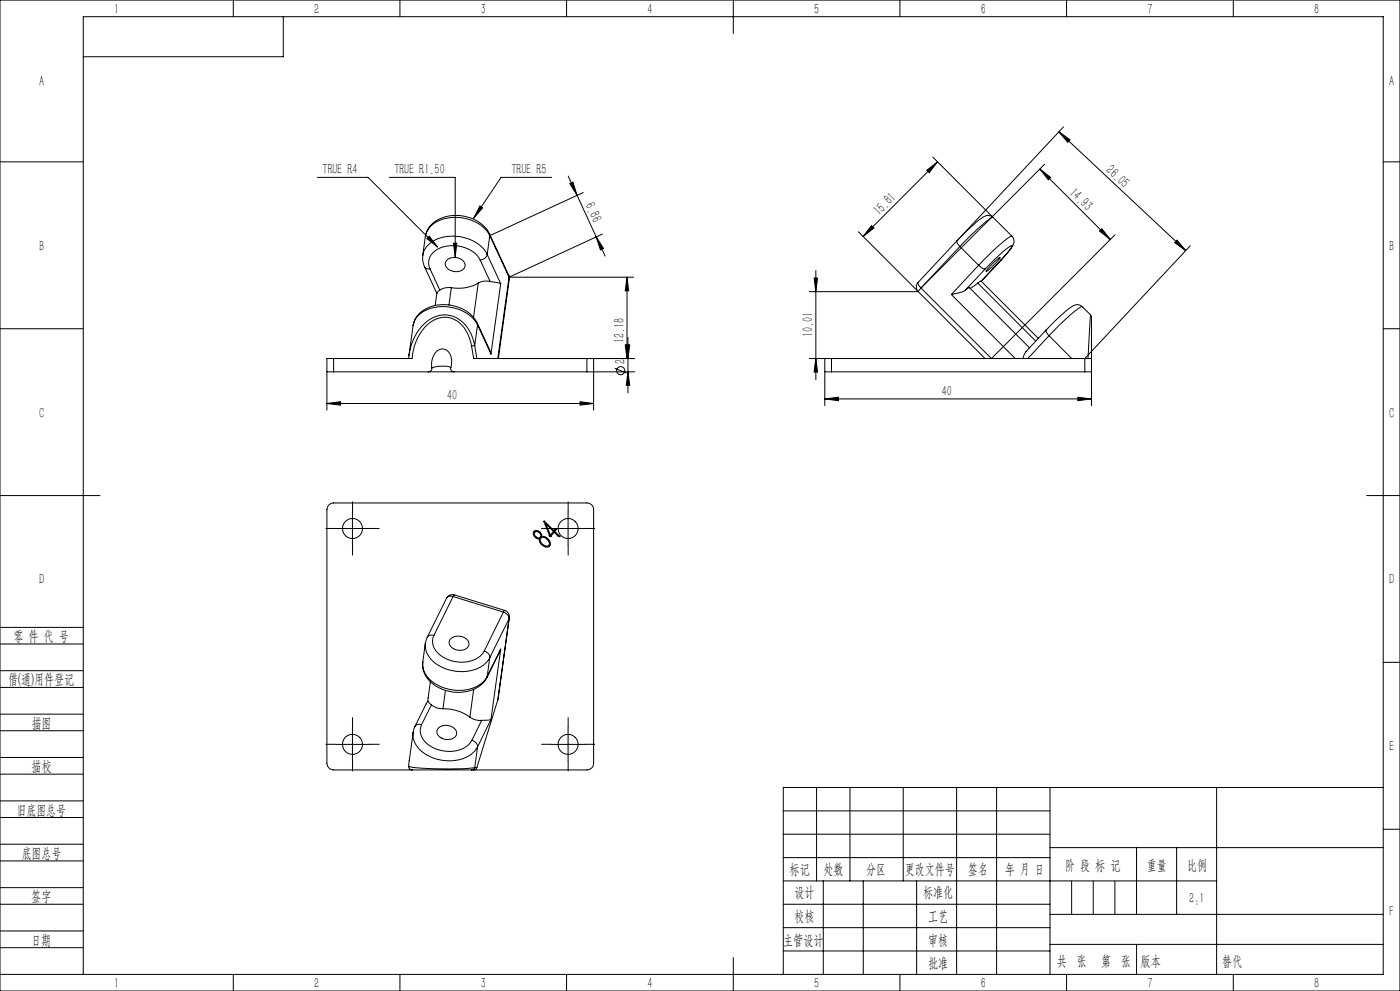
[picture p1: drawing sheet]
<svg xmlns="http://www.w3.org/2000/svg" width="420mm" height="297mm" viewBox="0 0 420 297" stroke-linecap="round" stroke-linejoin="round" font-family="sans-serif">
<g fill="none" stroke="#000" stroke-width=".3">
<path d="M0 0h420v297h-420zM70 0v5M85 5v12h-60M120 0v5M170 0v5M220 0v10M270 0v5M320 0v5M370 0v5M317.7 39.5l3.3 2.4-.7 .7zM317.7 39.5l38 35.6M319.1 38l-32 34.2"/>
<path d="M0 48.5h25M95.2 53.2h15.2l20.9 20.8M116.8 53.2h19.8v23.7M165.5 53.2h-15.2l-8.2 12.2M170.5 52.8l2.6 5.7M171 55l.9-.4 1.2 3.9zM173.1 58.5l5.8 12.5M174.9 57.7l-28 12.9M278 51l3.3-2.5-2.5 3.2zM279.9 47.1l23.7 23.7M281.3 48.5l-22.4 22.4M312 50.7l3.2 2.5-.7 .7z"/>
<path d="M312 50.7l21.1 21.1M313.4 49.2l-37.1 37.1M415 48.5h5M126.9 76.5v2l.5 1.5M128.1 71.5l.7-.7 2.5 3.2zM134.1 77.9a3.5 3.5 0 0 1 5.4 1.3 2.48 2.48 0 0 1-3.4 2.1 2.27 2.27 0 0 1-2.3-3.1zM136 72.9h1.1l-.5 4zM144 61.7l.8 .6-2.7 3.1zM144.1 78a9.6 9.6 0 0 0-10.9-4.1 5.3 5.3 0 0 0-4.6 5.4l.4 1.3M144.1 78l2.9 6.3M146.2 76.3a2.4 2.4 0 0 1-2.1 1.7M146.2 76.3l4 8.7"/>
<path d="M146.9 70.1a11.5 11.5 0 0 0-12.9-5.2 7.6 7.6 0 0 0-6.4 6M146.9 70.1v.5M146.9 70.1l5.7 12.5M146.9 70.6a12.1 12.1 0 0 0-14-5 6.9 6.9 0 0 0-5.3 5.3l-.8 5.6a7.6 7.6 0 0 1 7.2-5.6 12.3 12.3 0 0 1 11.8 4.7l.4 .7M146.9 70.6l-.7 5.7M146.9 70.6l5.8 12.5M178.9 71l2.6 5.8M178.9 71l2.1 3.5-.9 .4zM180.7 70.2l-28 12.9M257.5 69.5l18 17.9M261.4 67.6l.8 .7-3.3 2.6zM287.1 72.2a39 39 0 0 1 8.7-7.5h1.2l1 .5a14.1 14.1 0 0 0-5.1 3.8l-4.9 4.9"/>
<path d="M287.1 72.2a1.69 1.69 0 0 0 .9 1.7M287.1 72.2l-11.7 12.4M288 73.9l5.6 5.6M288 73.9l-11.7 12.4M293.6 79.5a2.79 2.79 0 0 0 2 1.1M293.6 79.5l-8.2 8.8M297.1 79.7l2.9-2.6a15.6 15.6 0 0 1-4.2 4.3zM300.2 78l2.8-3.2 .6-1.2a26 26 0 0 0-7.4 6.4l-.6 .6M300.3 78l-5.9 6.3 5.8-6.3M300.3 78h-.1M303.6 70.8a2.57 2.57 0 0 1-.3 3.7l-3 3.5M303.6 70.8a8.6 8.6 0 0 0-3.7 2.6l-6.3 6.1"/>
<path d="M329.8 69.2l.8-.7 2.5 3.3zM334.5 70.4l-37.1 37.1-21.1-21.2M353.1 72l2.6 3.1-3.3-2.4zM357.1 73.7l-31.7 33.8M0 98.5h25M127.4 80l.6 .5 1 .1M127.4 80l3.7 7.9M129 80.6l2.9 6.3M131.1 87.8l-.5 3.8M131.9 86.9l-.8 .9M135.4 86.2a5.2 5.2 0 0 0-3.5 .7M135.4 86.2l-.7 5.2"/>
<path d="M143.2 96.9a11.7 11.7 0 0 0-14.6-4.7 7 7 0 0 0-4.7 5.4M143.2 96.9l.1 .5M143.2 96.9l3.7 7.9M143.3 97.4a12.2 12.2 0 0 0-14-5 6.8 6.8 0 0 0-5.4 5.2l-1.2 8.8 .1-.3M143.3 97.4l-.9 6.2M143.3 97.4l4 8.7M143.5 84.8a11.9 11.9 0 0 1-8.1 1.4M143.5 84.8l-1.4 10.3M147 84.3l3.2 .7M147 84.3a5 5 0 0 0-3.5 .5M150.2 85l-2.9 21.1M152.6 82.6l.2 1.1"/>
<path d="M152.6 82.6l.1 .5M152.7 83.1h37.4M152.7 83.1l.1 .6M152.7 83.1l-3.4 24.4M152.8 83.7l-3.3 23.8M188.1 83.1v24.4M188.1 83.1l.5 4.1h-1zM242.7 87.4h32.8M244.2 83.3h1.1l-.5 4.1zM244.8 81.1v32.7M275.4 84.6a1.96 1.96 0 0 0 .1 2.8M275.4 84.6a1.73 1.73 0 0 0 .9 1.7"/>
<path d="M275.5 87.4l20 20.1M276.3 86.3l-.8 1.1M285.4 88.3l19.2 19.2M289.6 86.9l-1.2 .7-3 .7M289.6 86.9l1.2-.7 18.1 18M293.3 84.8l-2.3 1.6M293.3 84.8l1-.6 17.2 17.2M293.3 84.8l17.4 17.4M295.6 80.6l-6 6.3M313.8 98.9l-6 6.5-.9 2.1M313.8 98.9a1.92 1.92 0 0 0 .9 1.7M324.7 91.9a2.76 2.76 0 0 0-4 .6l-2.7 2.3-4.2 4.1"/>
<path d="M324.7 91.9a14.1 14.1 0 0 0-5.1 3.8l-4.9 4.9M324.7 91.9l2.5 2.5M327.2 94.4l.2 .5v12.6M327.2 94.4l-.8 13.1M415 98.5h5M98.1 111.4h2M100.1 107.5h-2v15.4M100.1 111.4h28.4M100.1 107.5v3.9M122.8 106.1l-.2 1.4M128.5 111.4h7.7M129.5 110.3a.97 .97 0 0 1-1 1.1"/>
<path d="M135.3 110.1a.99 .99 0 0 0 .9 1.3M135.3 110.1a4.3 4.3 0 0 0-2.1-5.5 3.6 3.6 0 0 0-3.7 3.7v2M135.3 110.1a9.1 9.1 0 0 0-5.8 .2M136.2 111.4h39.9M141.5 103.7a9.5 9.5 0 0 0-7.3-8.6 9.4 9.4 0 0 0-8.8 5.9l-1.2 3.1-.6 3.4h-23.5M141.5 103.7l.6 3.8h48.3M142.4 103.6l-.9 .1M142.4 103.6a10.4 10.4 0 0 0-7.8-9.1 10.1 10.1 0 0 0-10.1 6.3l-1.3 3.2-.4 2.1M142.4 103.6l.7 3.9M146.9 104.8l.4 1.3M176.1 111.4h14.3M176.1 111.4v-3.9h2v15.4"/>
<path d="M184.5 110.4l3.5 1.4M187.6 103.4h1l-.5 4.1zM187.9 103.4h1l-.5 4.1zM188.4 101.1v16.7M188.4 111.4l.5 4.1h-1zM242.7 107.5h4.7M244.8 107.5l.5 4h-1.1zM247.4 119.6l4.1-.5v1zM247.4 119.6h80M247.4 111.4h2M247.4 107.5h2M247.4 107.5v14.1"/>
<path d="M249.4 107.5h76M249.4 111.4h76M249.4 107.5v3.9M314.7 100.6l6.8 6.9M314.7 100.6l-6.4 6.9M323.4 119.1l4 .5-4 .5zM325.4 111.4h2M325.4 107.5h2M325.4 107.5v3.9M327.4 107.5v14.1M98.1 120.9l4.1-.5v1zM98.1 120.9h80"/>
<path d="M174 120.4l4.1 .5-4.1 .5zM0 148.5h30M100.8 158.4h9.9M105.7 153.4v10M160.2 159.2a1.6 1.6 0 0 1 2.3 1.6 2.48 2.48 0 0 1 2.6 2.6 1.32 1.32 0 0 1-2.2 .2 2.19 2.19 0 0 1-1.1-2.1 1.54 1.54 0 0 1-1.6-2.3zM160.5 159.5a1.08 1.08 0 0 1 1.5 .2 1.08 1.08 0 0 1-.2 1.5 1.29 1.29 0 0 1-1.3-1.7zM163.1 156.3l.2-.2 2.9 3 .2-.5h.5l-.5 .7 1.6 1.6-.7-.3-1-1.1-1 1.1 .1 .2-.6-.1zM163.7 156.9l2.4 2.4-1 1zM165.4 158.4h10M170.4 153.4v10M410 148.5h10M133.9 179.3l-5.7 11.7"/>
<path d="M135.9 178.8l-1-.1-1 .6M135.9 178.8l-5.7 11.6M135.9 178.8l15.1 4.6M136.3 178.3a1.96 1.96 0 0 0-2.4 1M136.3 178.3l-.4 .5M136.3 178.3l15.1 4.6M162.3 161.2a1.8 1.8 0 0 1 2.3 2.2 1.74 1.74 0 0 1-1.9-.3 1.74 1.74 0 0 1-.4-1.9zM0 193h25M0 188h25M126.8 198.4h.1a7.5 7.5 0 0 0 4.7 7.7 11.7 11.7 0 0 0 13.5-1.7l1-1.4M126.8 198.4a7.5 7.5 0 0 0 5.4 7.4 12 12 0 0 0 13.1-1.8l.9-1.3M127.6 192.8a7.6 7.6 0 0 0 5.3 7.3 12.3 12.3 0 0 0 12.7-1.2l1.3-1.8"/>
<path d="M127.6 192.8l-.8 5.6M128.2 191l-.6 1.8M130.2 190.4a5 5 0 0 0 2.6 6.5 9.9 9.9 0 0 0 11.7-.7l.8-1.1M130.2 190.4h-1.4l-.6 .6M135.4 191.3a3.5 3.5 0 0 1 5.3 1.6 2.59 2.59 0 0 1-3.6 1.9 2.2 2.2 0 0 1-2-3.2zM145.3 195.1a2.05 2.05 0 0 1 1.6 2M146.9 197.1l-.7 5.6M150.2 194.6l-4.1 8.4M150.2 194.6l-2.9 21M150.2 194.6l-4 8.1M151 183.4a2.22 2.22 0 0 1 1.7 2.1M151 183.4l-5.7 11.7"/>
<path d="M151.4 182.9a1.99 1.99 0 0 1 1.4 2.2M151.4 182.9l-.4 .5M152.7 185.5l-5.8 11.6M152.7 185.5l-3.4 24.3M152.8 185.1l-3.5 24.7M152.8 185.1l-.1 .4M415 198.5h5M0 206h25M0 201h25M0 219h25M0 214h25M105.7 218.1v10"/>
<path d="M123.9 219.6l-1.3 10.1M123.9 219.6a7.5 7.5 0 0 0 5.4 7.3 12.1 12.1 0 0 0 13.1-1.8l.9-1.3M124.5 217.7l-.6 1.9M126.5 217.2a5.4 5.4 0 0 0 3.4 6.8 9.8 9.8 0 0 0 10.9-1l.8-1.1M126.5 217.2h-1.4l-.6 .5M128.4 210.1l1 1.1M128.4 210.1l-3.9 7.6M129.1 204.3l-.7 5.8M129.4 211.2a5 5 0 0 0 3.5 1.2M129.4 211.2l-2.9 6M131.7 218a3.5 3.5 0 0 1 5.3 1.6 2.64 2.64 0 0 1-3.6 1.9 2.37 2.37 0 0 1-2.2-2.8zM132.9 212.4a13.5 13.5 0 0 1 8.1 2.5"/>
<path d="M133.6 206.9l-.7 5.5M141 214.9a5 5 0 0 0 3.5 1M142.1 206.6l-1.1 8.3M144.5 215.9l-2.9 6M146.2 202.7l-.1 .3M147.3 215.6l-2.8 .3M147.3 215.6l-4 8.2M149.3 209.8l-6.2 20.2M170.4 218.1v10M0 232h25M0 227h25M100.8 223.1h9.9"/>
<path d="M122.6 229.7a85.7 85.7 0 0 0 19.8 .3M122.6 229.7v.3a.99 .99 0 0 0 1 .7M123.6 230.7h17.9M123.6 230.7h-23.5a2.05 2.05 0 0 1-2-2v-76a2.05 2.05 0 0 1 2-2h76a1.99 1.99 0 0 1 2 2v76a1.99 1.99 0 0 1-2 2h-34.6M141.6 221.9a2.14 2.14 0 0 1 1.7 1.9M142.4 230l-.5 .6-.4 .1M142.4 230h.7M143.1 230l-.5 .6-.5 .1M143.3 223.8l-.9 6.2M165.4 223.1h10M245 236v28M255 236v28"/>
<path d="M271 236v28M287 236v56M299 236v56M315 236v56M365 236v56M415 236h-180v56M0 245h25M0 240h25M0 258h25M0 253h25M235 243h80M235 250h80"/>
<path d="M235 257h80M315 254h100M341 254v20M353 254v20M415 248.5h5M0 271h25M0 266h25M0 279h25M235 271h80M235 264h130M235 278h80M247 264v28"/>
<path d="M259 264v28M275 264v28M315 274h100M0 284h25M0 292h415v-287h-390v287M70 292v5M120 292v5M170 292v5M220 287v10M235 285h80M270 292v5M315 283h100"/>
<path d="M320 292v5M370 292v5"/>
<circle cx="186.2" cy="111.1" r="1.2"/>
<circle cx="105.7" cy="158.4" r="3"/>
<circle cx="170.4" cy="158.4" r="3"/>
<circle cx="105.7" cy="223.1" r="3"/>
<circle cx="170.4" cy="223.1" r="3"/>
</g>
<g fill="none" stroke="#000" stroke-width=".3" stroke-dasharray="30.5 1.3 1.3 1.3">
<path d="M100.8 158.4h-3M105.8 153.4v-3M110.8 158.4h3M165.4 158.4h-3M170.4 153.4v-3M175.4 158.4h3M105.8 163.4v3M170.4 163.4v3M105.8 218.1v-3M170.4 218.1v-3M100.8 223.1h-3M105.8 228.1v3"/>
<path d="M110.8 223.1h3M165.4 223.1h-3M170.4 228.1v3M175.4 223.1h3"/>
</g>
<path d="M321.5 264v10M328 264v10M334.5 264v10M341 283v9" fill="none" stroke="#0a0605" stroke-width=".3"/>
<g fill="#000">
<path d="M278 51l3.3-2.5-2.5 3.2zM261.4 67.6l.8 .7-3.3 2.6z"/>
<path d="M312 50.7l3.2 2.5-.7 .7zM329.8 69.2l.8-.7 2.5 3.3z"/>
<path d="M144 61.7l-1.9 3.7 2.7-3.1zM136 72.9l.6 4 .5-4zM128.1 71.5l3.2 2.5-2.5-3.2zM247.4 119.6l4.1-.5v1zM323.4 119.1l4 .5-4 .5z"/>
<path d="M178.9 71l2.1 3.5-.9 .4zM171 55l.9-.4 1.2 3.9z"/>
<path d="M353.1 72l2.6 3.1-3.3-2.4zM317.7 39.5l3.3 2.4-.7 .7z"/>
<path d="M187.6 103.4h1l-.5 4.1zM188.1 83.1l.5 4.1h-1z"/>
<path d="M187.9 103.4h1l-.5 4.1zM188.4 111.4l.5 4.1h-1zM244.2 83.3h1.1l-.5 4.1zM244.8 107.5l.5 4h-1.1z"/>
<path d="M174 120.4l4.1 .5-4.1 .5zM98.1 120.9l4.1-.5v1z"/>
</g>
<g font-size="4.4">
<text x="34.2" y="4.1">1</text>
<text x="94.2" y="4.1">2</text>
<text x="144.2" y="4.1">3</text>
<text x="194.2" y="4.1">4</text>
<text x="244.2" y="4.1">5</text>
<text x="294.2" y="4.1">6</text>
<text x="344.2" y="4.1">7</text>
<text x="394.2" y="4.1">8</text>
<text x="11.7" y="25.9">A</text>
<text x="416.7" y="25.9">A</text>
<text x="96.8" y="52.3">TRUE R4</text>
<text x="118.3" y="52.3">TRUE R1.50</text>
<text x="153.4" y="52.3">TRUE R5</text>
<text x="331.6" y="51.3" transform="rotate(43 331.6 51.3)">26.05</text>
<text x="320.6" y="58" transform="rotate(45 320.6 58)">14.93</text>
<text x="175.4" y="61.4" transform="rotate(65 175.4 61.4)">6.86</text>
<text x="263.7" y="64.8" transform="rotate(-45 263.7 64.8)">15.81</text>
<text x="11.7" y="75.1">B</text>
<text x="416.7" y="75.1">B</text>
<text x="243.9" y="101.1" transform="rotate(-90 243.9 101.1)">10.01</text>
<text x="187.2" y="102.8" transform="rotate(-90 187.2 102.8)">12.18</text>
<text x="187.5" y="109.1" transform="rotate(-90 187.5 109.1)">2</text>
<text x="282.6" y="118.7">40</text>
<text x="11.7" y="125.1">C</text>
<text x="134.2" y="120">40</text>
<text x="416.7" y="125.1">C</text>
<text x="11.7" y="175.1">D</text>
<text x="416.7" y="175.1">D</text>
<text x="4" y="192">零 件 代 号</text>
<text x="2.5" y="205.1">借(通)用件登记</text>
<text x="9.5" y="218.1">描图</text>
<text x="416.7" y="225.1">E</text>
<text x="9.5" y="231.1">描校</text>
<text x="5" y="244.2">旧底图总号</text>
<text x="6.5" y="257.2">底图总号</text>
<text x="236.9" y="261.9">标记</text>
<text x="247.1" y="261.9">处数</text>
<text x="259.9" y="261.9">分区</text>
<text x="271.5" y="261.9">更改文件号</text>
<text x="290.4" y="261.9">签名</text>
<text x="301.5" y="261.9">年 月 日</text>
<text x="319.5" y="260.6">阶 段 标 记</text>
<text x="344" y="260.6">重量</text>
<text x="356.1" y="260.6">比例</text>
<text x="238.3" y="268.9">设计</text>
<text x="276.9" y="268.9">标准化</text>
<text x="9.4" y="270.1">签字</text>
<text x="356.8" y="270.7">2:1</text>
<text x="416.8" y="274.4">F</text>
<text x="238.3" y="276.1">校核</text>
<text x="278.4" y="276">工艺</text>
<text x="9.4" y="283.2">日期</text>
<text x="234.9" y="283.3">主管设计</text>
<text x="278.4" y="283.3">审核</text>
<text x="278.4" y="290.2">批准</text>
<text x="317.1" y="289.4">共 张</text>
<text x="330.3" y="289.4">第 张</text>
<text x="342.1" y="289.4">版本</text>
<text x="34.2" y="296.1">1</text>
<text x="94.2" y="296.1">2</text>
<text x="144.2" y="296.1">3</text>
<text x="194.2" y="296.1">4</text>
<text x="244.2" y="296.1">5</text>
<text x="294.2" y="296.1">6</text>
<text x="344.2" y="296.1">7</text>
<text x="394.2" y="296.1">8</text>
</g>
<text font-size="4.4" fill="#0a0605" x="366.6" y="289.4">替代</text>
</svg>
